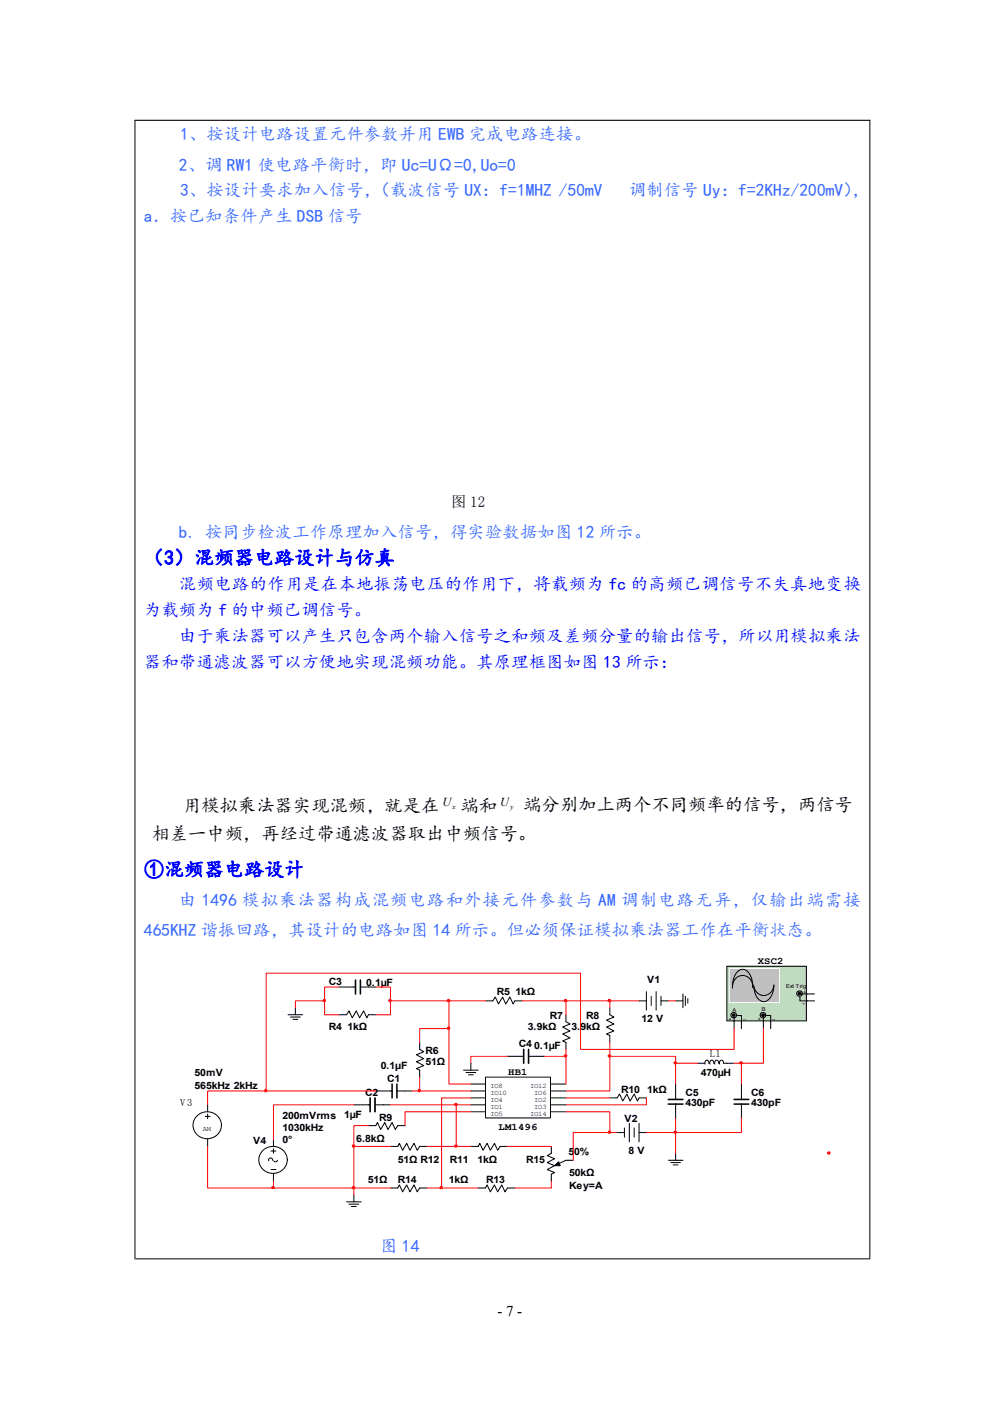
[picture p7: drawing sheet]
<svg xmlns="http://www.w3.org/2000/svg" width="210mm" height="297mm" viewBox="0 0 210 297" stroke-linecap="round" stroke-linejoin="round" font-family="sans-serif">
<g fill="none" stroke="#000" stroke-width=".21">
<path d="M61 215h3.1M61.5 215.5h2.1M62 215.9h1M62.5 213.5v1.5M71.8 215h1.6l.5-.8 .7 1.4 .8-1.4 .7 1.4 .9-1.4 .7 1.4 .3-.6h1.6M71.8 209.1h3.5M76.3 209.1h3.3M102.8 212h1.5l.5-.8 .7 1.5 .9-1.5 .7 1.5 .8-1.5 .7 1.5 .4-.7h1.5M119.8 215v1.4l.9 .5-1.6 .7 1.6 .8-1.6 .6 1.6 .9-1.6 .6 .7 .3v1.5M129.1 213.5v1.5l.9 .5-1.6 .6 1.6 .8-1.6 .7 1.6 .8-1.6 .6 .7 .4v1.4M135.3 212h1.5M136.8 210.1v3.9"/>
<path d="M137.9 211.1v1.9M138.9 210.1v3.9M139.9 211.1v1.9M139.9 212h1.6M143 212h1.6M144.6 210.6v2.9M145.1 211.1v1.9M145.6 211.5v1M41.5 236.6a2.93 2.93 0 0 1 4.4-.4 2.93 2.93 0 0 1-.1 4.4 2.94 2.94 0 0 1-3.9-.1 2.94 2.94 0 0 1-.4-3.9zM43.4 236.5h1.1M44 234.1v1.4M44 236v1"/>
<path d="M74.9 234.1h3.5M78 238.5h1.6l.3-.7 .7 1.5 .9-1.5 .6 1.5 .9-1.5 .7 1.5 .5-.8h1.6M79.4 234.1h3.3M79.6 231.1h3.4M84 231.1h3.3M88.8 220.8v1.5l.9 .5-1.5 .6 1.5 .9-1.5 .6 1.5 .8-1.5 .7 .6 .3v1.5M98.1 226.7h3.1M98.7 227.2h2M99.2 227.7h1M99.7 234.1h3.1M99.7 232.6h3.1M99.7 235.5h3.1"/>
<path d="M99.7 231.1h3.1M99.7 229.6h3.1M99.7 225.2v1.5M102.8 228.2h13.7v8.6h-13.7zM107.4 223.8h3.5M111.9 223.8h3.3M116.7 234.1h3.1M116.7 232.6h3.1M116.7 235.5h3.1M116.7 231.1h3.1M116.7 229.6h3.1M129.1 232.6h1.5l.6-.8 .6 1.4 .9-1.4 .7 1.4 .9-1.4 .6 1.4 .4-.6h1.5"/>
<path d="M130.6 239.9h1.6M132.2 238.9v2M133.2 238v3.9M134.3 238.9v2M135.3 238v3.9M135.3 239.9h1.5M143 229.6v3.3M143 233.9v3.1M147.7 225.2h1.5M150.1 225.3l-.1-.4-.3-.3a.58 .58 0 0 0-.4 .8M151.1 225.3v-.4l-.4-.3a.58 .58 0 0 0-.4 .8M152.1 225.3v-.4l-.4-.3a.58 .58 0 0 0-.4 .8"/>
<path d="M153.2 225.3l-.1-.4-.4-.3a.58 .58 0 0 0-.3 .8M153.3 225.2h2.1M157 229.6v3.3M157 233.9v3.1M44 241.4v1.5M55.5 243.9a2.93 2.93 0 0 1 4.3-.3 2.93 2.93 0 0 1-.1 4.3 2.94 2.94 0 0 1-3.9-.1 2.94 2.94 0 0 1-.3-3.9zM57.4 243.8h1M57.4 247.8h1M57.7 245.8a.42 .42 0 0 0-.5-.5 .42 .42 0 0 0-.3 .6M57.9 241.4v1.5M57.9 243.3v1M57.9 248.7v1.5"/>
<path d="M58.7 245.8l-.4 .3-.4-.2M73.4 254.6h3.1M73.9 255.1h2M74.4 255.6h1M74.9 253.1v1.5M82.7 242.9h1.5l.3-.7 .7 1.5 .9-1.5 .7 1.5 .8-1.5 .7 1.5 .5-.8h1.6M82.7 251.7h1.5l.3-.7 .7 1.5 .9-1.5 .7 1.5 .8-1.5 .7 1.5 .5-.8h1.6M99.7 242.9h1.5l.4-.7 .7 1.5 .8-1.5 .7 1.5 .9-1.5 .7 1.5 .5-.8h1.5M101.2 251.7h1.6l.3-.7 .7 1.5 .9-1.5 .7 1.5 .8-1.5 .7 1.5 .5-.8h1.6M116.7 242.9v1.4l-.8 .5 1.5 .7-1.5 .8 1.5 .6-1.5 .9 1.5 .6-.7 .3v1.5M121.4 245.8h-1.6l-2.4 1.1M141.5 245.8h3.1"/>
<path d="M142 246.3h2.1M142.5 246.8h1M143 244.3v1.5"/>
</g>
<path d="M75.3 207.6v3M76.3 207.6v3M78.4 232.6v2.9M79.4 232.6v2.9M83 229.6v3M84 229.6v3M110.9 222.3v2.9M111.9 222.3v2.9M141.5 232.9h3.1M141.5 233.9h3.1M155.4 232.9h3.1M155.4 233.9h3.1" fill="none" stroke="#000" stroke-width=".34"/>
<g fill="#f00" stroke="#f00" stroke-width=".21">
<circle cx="68.6" cy="211.9" r=".25"/>
<circle cx="82.6" cy="211.9" r=".25"/>
<circle cx="95" cy="211.9" r=".25"/>
<circle cx="95" cy="217.8" r=".25"/>
<circle cx="88.8" cy="231" r=".25"/>
<circle cx="119.7" cy="211.9" r=".25"/>
<circle cx="129" cy="211.9" r=".25"/>
<circle cx="74.8" cy="242.8" r=".25"/>
<circle cx="74.8" cy="251.6" r=".25"/>
<circle cx="93.4" cy="251.6" r=".25"/>
<circle cx="96.5" cy="234" r=".25"/>
<circle cx="96.5" cy="242.8" r=".25"/>
<circle cx="129" cy="239.8" r=".25"/>
<circle cx="119.7" cy="223.7" r=".25"/>
<circle cx="129" cy="223.7" r=".25"/>
<circle cx="143" cy="239.8" r=".25"/>
<circle cx="175.5" cy="244.2" r=".25"/>
<circle cx="57.8" cy="251.6" r=".25"/>
<circle cx="143" cy="225.2" r=".25"/>
</g>
<path d="M117.4 246.9l.9-.8 .3 .8z" fill="#000" stroke="#000" stroke-width=".21"/>
<path d="M153.9 204.7h16.8v11.6h-16.8z" fill-rule="evenodd" fill="#c0dcc0" stroke="#000" stroke-width=".21"/>
<path d="M154.4 205.2h10.6v7.2h-10.6z" fill-rule="evenodd" fill="#c0c0c0" stroke="#fff" stroke-width=".21"/>
<path d="M159.4 209.1a2.17 2.17 0 0 0-2.2-2.5 2.17 2.17 0 0 0-2.1 2.6M159.4 209.2a4.2 4.2 0 0 0-1.7-3.8 2.07 2.07 0 0 0-2.4 2l-.2 1.9M163.8 208.6a2.15 2.15 0 0 1-2.1 2.3 2.15 2.15 0 0 1-2.2-2.2M163.8 208.7a3.7 3.7 0 0 1-1.6 3.4 2 2 0 0 1-2.4-1.8l-.3-1.5" fill="none" stroke="#000" stroke-width=".21"/>
<g fill="#a0a0a4" stroke="#000" stroke-width=".21">
<circle cx="161.5" cy="215" r=".59"/>
<circle cx="155.3" cy="215" r=".59"/>
<circle cx="169.3" cy="210.5" r=".59"/>
</g>
<path d="M28.5 25.5h155.7M28.6 25.4v241.2M184.1 25.4v241.2M155.4 215.5v2.4M156.1 215.1h.9v2.8M161.6 215.1v2.8M162.3 215.1h.9v2.8M169.3 211.2v.8h3.1M169.5 210.6h2.9M28.5 266.7h155.7" fill="none" stroke="#000" stroke-width=".21"/>
<g fill="#000" stroke="#000" stroke-width=".21">
<circle cx="155.3" cy="215" r=".25"/>
<circle cx="161.5" cy="215" r=".25"/>
<circle cx="169.3" cy="210.5" r=".25"/>
</g>
<g fill="#f00" stroke="#f00" stroke-width=".21">
<circle cx="56.3" cy="231" r=".25"/>
<circle cx="156.9" cy="225.2" r=".25"/>
</g>
<g fill="none" stroke="#f00" stroke-width=".21">
<path d="M68.7 212v3h3.1M68.7 212h-6.2v1.5M71.8 209.1h-3.1v2.9M79.6 209.1h3.1v2.9M82.7 212v3h-3.1M82.7 212h20.1M95 217.9v11.7h4.7M95 217.9h-6.2v2.9M95 212v5.9M110.5 212h24.8M119.8 212v3M129.1 212v1.5"/>
<path d="M141.5 212h1.5M155.4 217.9v4.4h-32.5v-16.1h-66.6v24.9M161.6 217.9v7.3h-4.6M56.3 231.1h-12.3v3M56.3 231.1h23.3M74.9 234.1h-17v7.3M78 238.5h-3.1v4.4M82.7 234.1h17M87.3 231.1h12.4M88.8 228.2v2.9M96.6 234.1v8.8M99.7 235.5h-13.9v3"/>
<path d="M99.7 232.6h-6.2v19.1M107.4 223.8h-7.7v1.4M115.2 223.8h4.6M119.8 235.5h9.3v4.4M119.8 222.3v7.3M119.8 232.6h9.3M129.1 239.9h-7.7v5.9M129.1 223.8v7.3h-9.3M129.1 223.8h13.9v1.4M129.1 220.8v3M129.1 239.9h1.5M136.8 232.6v1.5h-17"/>
<path d="M143 225.2v4.4M143 237v7.3M143 225.2h4.7M155.4 225.2h1.6M157 237v2.9h-20.2M157 225.2v4.4M44 242.9v8.8h13.9M57.9 251.7h24.8M57.9 250.2v1.5M74.9 242.9h7.8M74.9 242.9v10.2M90.4 242.9h9.3"/>
<path d="M90.4 251.7h10.8M107.4 242.9h9.3M116.7 250.2v1.5h-7.7"/>
</g>
<g font-size="4.2" fill="#00f">
<text x="30.5" y="119.6">（3）混频器电路设计与仿真</text>
<text x="30.5" y="185.6">①混频器电路设计</text>
</g>
<g font-size="3.9">
<text x="38.7" y="171.9">用模拟乘法器实现混频，就是在</text>
<text x="97.5" y="171.9">端和</text>
<text x="110.7" y="171.8">端分别加上两个不同频率的信号，两信号</text>
<text x="32" y="178">相差一中频，再经过带通滤波器取出中频信号。</text>
</g>
<g font-size="3.7" fill="#36f">
<text x="38.1" y="29.7">1、按设计电路设置元件参数并用 EWB 完成电路连接。</text>
<text x="37.9" y="36.2">2、调 RW1 使电路平衡时，即 Uc=UΩ=0,Uo=0</text>
<text x="38.1" y="41.5">3、按设计要求加入信号，</text>
<text x="78.9" y="41.5">（载波信号 UX：f=1MHZ /50mV</text>
<text x="133.1" y="41.5">调制信号 Uy：f=2KHz/200mV）</text>
<text x="180.4" y="41.5">，</text>
<text x="30.5" y="47">a．按已知条件产生 DSB 信号</text>
<text x="37.9" y="114.1">b. 按同步检波工作原理加入信号，得实验数据如图 12 所示。</text>
<text x="37.9" y="192">由 1496 模拟乘法器构成混频电路和外接元件参数与 AM 调制电路无异，仅输出端需接</text>
<text x="30.5" y="198.3">465KHZ 谐振回路，其设计的电路如图 14 所示。但必须保证模拟乘法器工作在平衡状态。</text>
<text x="80.5" y="265.2">图 14</text>
</g>
<g font-size="3.7" fill="#00f">
<text x="37.9" y="124.9">混频电路的作用是在本地振荡电压的作用下，将载频为 fc 的高频已调信号不失真地变换</text>
<text x="30.5" y="130.4">为载频为 f 的中频已调信号。</text>
<text x="37.9" y="135.9">由于乘法器可以产生只包含两个输入信号之和频及差频分量的输出信号，所以用模拟乘法</text>
<text x="30.5" y="141.4">器和带通滤波器可以方便地实现混频功能。其原理框图如图 13 所示：</text>
</g>
<g font-size="3.2">
<text x="95.5" y="107.4">图 12</text>
<text x="105.3" y="278.8">- 7 -</text>
</g>
<g font-size="2.6">
<text x="93.7" y="170.8">U</text>
<text x="105.9" y="170.8">U</text>
</g>
<g font-size="2.1">
<text x="69.6" y="208.6">C3</text>
<text x="77.5" y="208.9">0.1µF</text>
<text x="137" y="208.3">V1</text>
<text x="160.4" y="204.2">XSC2</text>
<text x="105.2" y="210.9">R5</text>
<text x="109.1" y="210.9">1kΩ</text>
<text x="116.4" y="215.9">R7</text>
<text x="124.1" y="215.9">R8</text>
<text x="69.6" y="218.2">R4</text>
<text x="73.5" y="218.2">1kΩ</text>
<text x="109.8" y="221.8">C4</text>
<text x="111.7" y="218.2">3.9kΩ</text>
<text x="121" y="218.2">3.</text>
<text x="122.9" y="218.2">9kΩ</text>
<text x="135.8" y="216.6">12 V</text>
<text x="80.6" y="226.5">0.1µF</text>
<text x="90.1" y="223.3">R6</text>
<text x="90.1" y="225.6">51Ω</text>
<text x="107.6" y="227.7">HB1</text>
<text x="113.1" y="222.1">0.1µF</text>
<text x="148.4" y="227.9">470µH</text>
<text x="150.3" y="223.9">L1</text>
<text x="41.2" y="228">50mV</text>
<text x="41.2" y="230.6">565kHz 2kHz</text>
<text x="77.3" y="232.1">C2</text>
<text x="82" y="229.2">C1</text>
<text x="131.5" y="231.4">R10</text>
<text x="137" y="231.4">1kΩ</text>
<text x="145.1" y="232.1">C5</text>
<text x="159" y="232.1">C6</text>
<text x="38.1" y="234.4">V 3</text>
<text x="59.8" y="237">200mVrms</text>
<text x="59.8" y="239.6">1030kHz</text>
<text x="72.9" y="236.8">1µF</text>
<text x="80.2" y="237.5">R9</text>
<text x="105.5" y="239.4">LM1496</text>
<text x="132.2" y="237.6">V2</text>
<text x="145.1" y="234.4">430pF</text>
<text x="159" y="234.4">430pF</text>
<text x="53.6" y="242.4">V4</text>
<text x="59.8" y="242.2">0°</text>
<text x="75.4" y="241.9">6.8kΩ</text>
<text x="120.3" y="244.7">5</text>
<text x="121.5" y="244.7">0%</text>
<text x="133.1" y="244.5">8 V</text>
<text x="77.8" y="250.7">51Ω</text>
<text x="84.2" y="246.3">51Ω R12</text>
<text x="84.2" y="250.7">R14</text>
<text x="95" y="250.7">1kΩ</text>
<text x="95.2" y="246.3">R11</text>
<text x="101.1" y="246.3">1kΩ</text>
<text x="103" y="250.7">R13</text>
<text x="111.4" y="246.3">R15</text>
<text x="120.5" y="249.2">50kΩ</text>
<text x="120.5" y="251.8">Key=A</text>
</g>
<g font-size="1.5">
<text x="95.8" y="171.5">x</text>
<text x="108.1" y="171.5">y</text>
<text x="103.8" y="233.4">IO4</text>
<text x="103.8" y="230.5">IO8</text>
<text x="103.8" y="231.9">IO10</text>
<text x="112.2" y="230.5">IO12</text>
<text x="113.1" y="233.4">IO2</text>
<text x="113.1" y="231.9">IO6</text>
<text x="42.9" y="239.6">AM</text>
<text x="103.8" y="234.9">IO1</text>
<text x="103.8" y="236.3">IO5</text>
<text x="112.2" y="236.3">IO14</text>
<text x="113.1" y="234.9">IO3</text>
</g>
<g font-size="1.1">
<text x="166.4" y="209.3">Ext Trig</text>
<text x="155.1" y="214.3">A</text>
<text x="157.3" y="215.8">_</text>
<text x="161.3" y="214.2">B</text>
<text x="163.5" y="215.8">_</text>
<text x="169.9" y="212.5">_</text>
<text x="170" y="210.6">+</text>
<text x="154.2" y="216.3">+</text>
<text x="160.4" y="216.3">+</text>
</g>
</svg>
